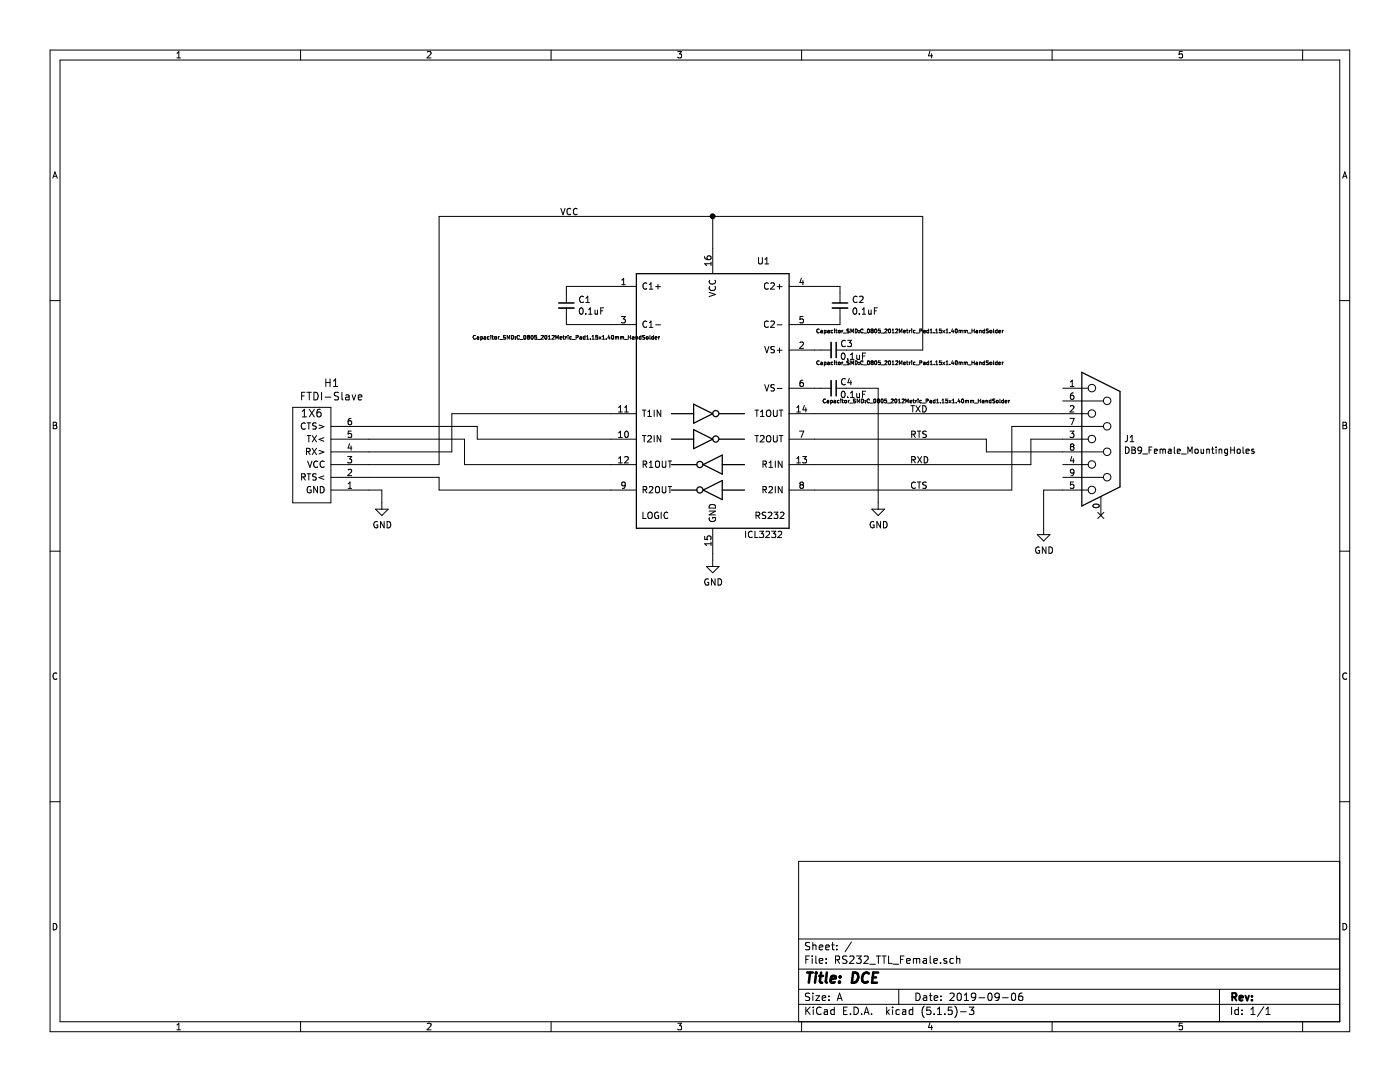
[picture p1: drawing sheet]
EESchema Schematic File Version 4
LIBS:RS232_TTL_Female-cache
EELAYER 26 0
EELAYER END
$Descr A 11000 8500
encoding utf-8
Sheet 1 1
Title "DCE"
Date "2019-09-06"
Rev ""
Comp ""
Comment1 ""
Comment2 ""
Comment3 ""
Comment4 ""
$EndDescr
$Comp
L Interface_UART:ICL3232 U1
U 1 1
P 5600 3150
F 0 "U1" H 6000 4250 50  0000 C CNN
F 1 "ICL3232" H 6000 2100 50  0000 C CNN
F 2 "Package_SO:SOIC-16_3.9x9.9mm_P1.27mm" H 5650 2100 50  0001 L CNN
F 3 "http://www.intersil.com/content/dam/Intersil/documents/icl3/icl3221-22-23-32-41-43.pdf" H 5600 3250 50  0001 C CNN
	1    5600 3150
	1    0    0    -1  
$EndComp
$Comp
L Connector:DB9_Female_MountingHoles J1
U 1 1
P 8650 3450
F 0 "J1" H 8830 3453 50  0000 L CNN
F 1 "DB9_Female_MountingHoles" H 8830 3362 50  0000 L CNN
F 2 "Connector_Dsub:DSUB-9_Female_Horizontal_P2.77x2.84mm_EdgePinOffset4.94mm_Housed_MountingHolesOffset7.48mm" H 8650 3450 50  0001 C CNN
F 3 " ~" H 8650 3450 50  0001 C CNN
	1    8650 3450
	1    0    0    -1  
$EndComp
$Comp
L Device:C_Small C1
U 1 1
P 4450 2400
F 0 "C1" H 4542 2446 50  0000 L CNN
F 1 "0.1uF" H 4542 2355 50  0000 L CNN
F 2 "Capacitor_SMD:C_0805_2012Metric_Pad1.15x1.40mm_HandSolder" H 4450 2150 30  0000 C CNN
F 3 "~" H 4450 2400 50  0001 C CNN
	1    4450 2400
	1    0    0    -1  
$EndComp
Wire Wire Line
	4800 2250 4450 2250
Wire Wire Line
	4450 2250 4450 2300
Wire Wire Line
	4800 2550 4450 2550
Wire Wire Line
	4450 2550 4450 2500
Wire Wire Line
	6400 2550 6600 2550
Wire Wire Line
	6600 2550 6600 2500
Wire Wire Line
	6400 2250 6600 2250
Wire Wire Line
	6600 2250 6600 2300
Wire Wire Line
	6400 2750 6450 2750
Wire Wire Line
	6400 3050 6450 3050
Wire Wire Line
	6650 2750 7250 2750
Wire Wire Line
	6650 3050 6900 3050
Wire Wire Line
	6900 3050 6900 3950
$Comp
L power:GND #PWR03
U 1 1
P 6900 3950
F 0 "#PWR03" H 6900 3700 50  0001 C CNN
F 1 "GND" H 6905 3777 50  0000 C CNN
F 2 "" H 6900 3950 50  0001 C CNN
F 3 "" H 6900 3950 50  0001 C CNN
	1    6900 3950
	1    0    0    -1  
$EndComp
$Comp
L power:GND #PWR02
U 1 1
P 5600 4400
F 0 "#PWR02" H 5600 4150 50  0001 C CNN
F 1 "GND" H 5605 4227 50  0000 C CNN
F 2 "" H 5600 4400 50  0001 C CNN
F 3 "" H 5600 4400 50  0001 C CNN
	1    5600 4400
	1    0    0    -1  
$EndComp
Wire Wire Line
	5600 4350 5600 4400
$Comp
L power:GND #PWR01
U 1 1
P 3000 3950
F 0 "#PWR01" H 3000 3700 50  0001 C CNN
F 1 "GND" H 3005 3777 50  0000 C CNN
F 2 "" H 3000 3950 50  0001 C CNN
F 3 "" H 3000 3950 50  0001 C CNN
	1    3000 3950
	1    0    0    -1  
$EndComp
Wire Wire Line
	5600 1950 5600 1700
Wire Wire Line
	5600 1700 3450 1700
$Comp
L Device:C_Small C2
U 1 1
P 6600 2400
F 0 "C2" H 6692 2446 50  0000 L CNN
F 1 "0.1uF" H 6692 2355 50  0000 L CNN
F 2 "Capacitor_SMD:C_0805_2012Metric_Pad1.15x1.40mm_HandSolder" H 7150 2200 30  0000 C CNN
F 3 "~" H 6600 2400 50  0001 C CNN
	1    6600 2400
	1    0    0    -1  
$EndComp
$Comp
L Device:C_Small C3
U 1 1
P 6550 2750
F 0 "C3" V 6500 2800 50  0000 L CNN
F 1 "0.1uF" V 6600 2800 50  0000 L CNN
F 2 "Capacitor_SMD:C_0805_2012Metric_Pad1.15x1.40mm_HandSolder" V 6650 3350 30  0000 C CNN
F 3 "~" H 6550 2750 50  0001 C CNN
	1    6550 2750
	0    1    1    0   
$EndComp
$Comp
L Device:C_Small C4
U 1 1
P 6550 3050
F 0 "C4" V 6500 3100 50  0000 L CNN
F 1 "0.1uF" V 6600 3100 50  0000 L CNN
F 2 "Capacitor_SMD:C_0805_2012Metric_Pad1.15x1.40mm_HandSolder" V 6650 3700 30  0000 C CNN
F 3 "~" H 6550 3050 50  0001 C CNN
	1    6550 3050
	0    1    1    0   
$EndComp
Wire Wire Line
	6400 3250 8350 3250
Wire Wire Line
	6400 3650 8100 3650
Wire Wire Line
	8100 3650 8100 3450
Wire Wire Line
	8100 3450 8350 3450
Wire Wire Line
	8350 3850 8200 3850
Wire Wire Line
	8200 3850 8200 4150
$Comp
L power:GND #PWR0101
U 1 1
P 8200 4150
F 0 "#PWR0101" H 8200 3900 50  0001 C CNN
F 1 "GND" H 8205 3977 50  0000 C CNN
F 2 "" H 8200 4150 50  0001 C CNN
F 3 "" H 8200 4150 50  0001 C CNN
	1    8200 4150
	1    0    0    -1  
$EndComp
Wire Wire Line
	7750 3450 6400 3450
Wire Wire Line
	6400 3850 7950 3850
Text Label 4400 1700 0    50   ~ 0
VCC
NoConn ~ 8650 4050
Text Label 7150 3250 0    50   ~ 0
TXD
Text Label 7150 3650 0    50   ~ 0
RXD
Text Label 7150 3850 0    50   ~ 0
CTS
Text Label 7150 3450 0    50   ~ 0
RTS
Wire Wire Line
	8350 3550 7750 3550
Wire Wire Line
	7750 3550 7750 3450
Wire Wire Line
	8350 3350 7950 3350
Wire Wire Line
	7950 3350 7950 3850
$Comp
L LandBoards_Cards:FTDI-Slave H1
U 1 1
P 2450 3600
F 0 "H1" H 2294 3013 60  0000 C CNN
F 1 "FTDI-Slave" H 2294 3119 60  0000 C CNN
F 2 "" H 2500 3250 60  0000 C CNN
F 3 "" H 2500 3250 60  0000 C CNN
	1    2450 3600
	-1   0    0    1   
$EndComp
Wire Wire Line
	2900 3850 3000 3850
Wire Wire Line
	3000 3850 3000 3950
Wire Wire Line
	3450 1700 3450 3650
Wire Wire Line
	3450 3650 2900 3650
Wire Wire Line
	2900 3750 3450 3750
Wire Wire Line
	3450 3750 3450 3850
Wire Wire Line
	3450 3850 4800 3850
Wire Wire Line
	2900 3450 3650 3450
Wire Wire Line
	3650 3450 3650 3650
Wire Wire Line
	3650 3650 4800 3650
Wire Wire Line
	2900 3550 3550 3550
Wire Wire Line
	3550 3550 3550 3250
Wire Wire Line
	3550 3250 4800 3250
Wire Wire Line
	3750 3350 3750 3450
Wire Wire Line
	3750 3450 4800 3450
Wire Wire Line
	2900 3350 3750 3350
Wire Wire Line
	7250 2750 7250 1700
Wire Wire Line
	7250 1700 5600 1700
Connection ~ 5600 1700
$EndSCHEMATC
